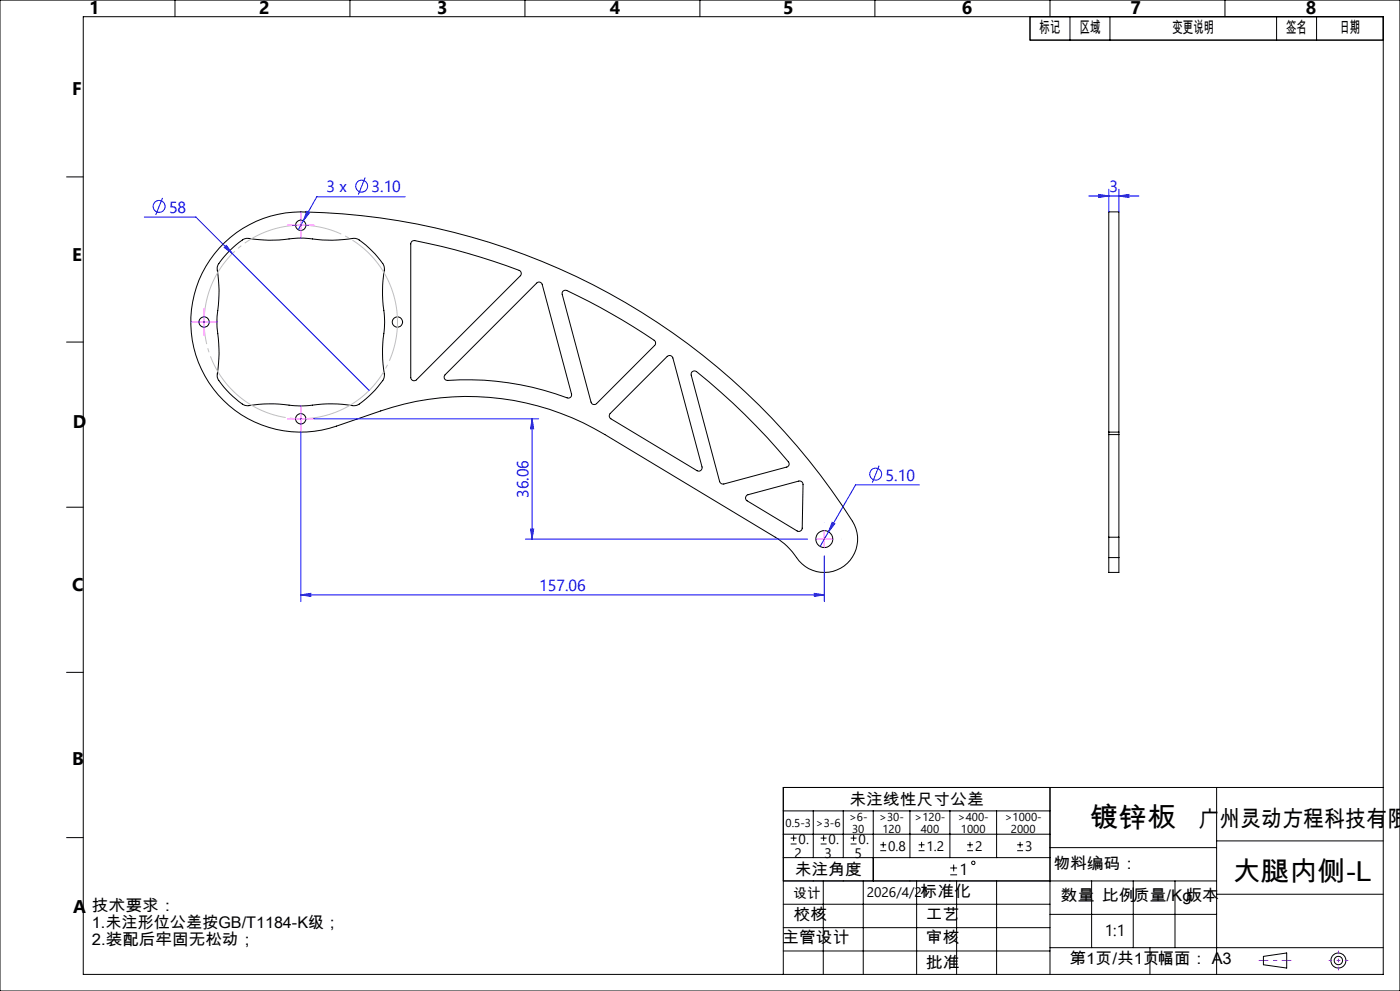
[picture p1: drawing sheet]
<svg xmlns="http://www.w3.org/2000/svg" width="420mm" height="297mm" viewBox="0 0 420 297" stroke-linecap="round" stroke-linejoin="round" font-family="sans-serif">
<g fill="none" stroke="#000" stroke-width=".3">
<path d="M0 0h420v297h-420zM25 5h390v287h-390zM52.5 0v5M105 0v5M157.5 0v5M210 0v5M262.5 0v5M309 5v7h106M315 0v5M321 5v7M333 5v7M367.5 0v5"/>
<path d="M383 5v7M395 5v7M20 53h5M67.4 72.7a32.9 32.9 0 0 1 24.3-9.2 199.7 199.7 0 0 1 164.6 93.8 10.1 10.1 0 0 1-4.6 13.3 10.1 10.1 0 0 1-13.4-4.4l-2.2-2.5-2.6-2.1-52-31.4a80.2 80.2 0 0 0-67.3-7l-13.2 4.5a33 33 0 0 1-39-14 33 33 0 0 1 5.4-41zM68.9 75.2l3.8-3.3 .7-.3 1-.2a49.4 49.4 0 0 0 15 0h2.6a47.1 47.1 0 0 0 14.5 0l.3 .1a23.4 23.4 0 0 1 8.5 8.4v.6a49 49 0 0 0 .1 15.1l-.1 2.7a48.4 48.4 0 0 0 0 14.5v.3a23.4 23.4 0 0 1-8.5 8.4l-.5 .1a49 49 0 0 0-15.2 0h-2.6a48.7 48.7 0 0 0-14.6 0l-.2-.1a23.1 23.1 0 0 1-8.5-8.4v-.5a47.7 47.7 0 0 0-.1-15.2v-2.6a53.2 53.2 0 0 0 .1-14.9 12.1 12.1 0 0 1 3.7-4.7zM123.6 72.3l.4-.2a167.3 167.3 0 0 1 32.1 9.2l.3 .7-.3 .7-31.2 31.1a1 1 0 0 1-1.1 .2 1 1 0 0 1-.6-.9v-40zM169 87.2l.8-.2a180.7 180.7 0 0 1 26.8 15.3l.1 .6-.3 .6-17.4 17.5a1 1 0 0 1-1.7-.5l-8.6-32.3v-.5zM20 102.5h5M133.5 112.3l27.5-27.5a.97 .97 0 0 1 1.7 .5l8.7 32.8a.97 .97 0 0 1-.2 1 .97 .97 0 0 1-1.1 .1 87.4 87.4 0 0 0-36.1-5.2l-.7-.6-.1-.5zM207.5 111.5l.6-.3h.6a178.7 178.7 0 0 1 28 27.6v.5l-.4 .6-19.2 5.2a1.05 1.05 0 0 1-1.2-.7l-8.5-32zM183.1 123.9l17.1-17.1a1.02 1.02 0 0 1 1.7 .5l8.7 32.6a1.02 1.02 0 0 1-.4 1.1 1.02 1.02 0 0 1-1.1 .1l-25.8-15.6a1.01 1.01 0 0 1-.2-1.6zM332.6 129.5v-66h3.1v66"/>
<path d="M332.6 129.5h3.1M332.6 130.2h3.1M332.6 129.5v31.5M335.7 129.5v31.5M20 152h5M223.9 148.6l.5-.3 15.2-4.1a1.01 1.01 0 0 1 1.3 1l-.2 13.1a1.02 1.02 0 0 1-1.6 .8l-14.9-9-.5-.7zM332.6 161v6.1M332.6 167.1v4.5h3.1v-4.5M332.6 161h3.1M332.6 167.1h3.1M335.7 161v6.1M20 201.5h5"/>
<path d="M315 236v56M365 236v56M415 236h-180v56M20 251h5M235 243h80M235 250h80M235 257h80M237.2 252.9h1.8M237.2 251.2h1.8M238.1 250.3v1.8M244 243v14M246.2 252.9h1.8"/>
<path d="M246.2 251.2h1.8M247.1 250.3v1.8M253 243v14M255.2 252.9h1.8M255.2 251.2h1.8M256.1 250.3v1.8M262 243v21M264.1 254.9h1.8M264.1 253.2h1.8M265 252.3v1.8M273 243v14M275.6 254.9h1.8"/>
<path d="M275.6 253.2h1.8M276.5 252.3v1.8M285 243v14M286.1 259.1v2.1M290.2 254.9h1.7M290.2 253.2h1.7M291 252.3v1.8M299 243v14M305.2 254.9h1.7M305.2 253.2h1.7M306 252.3v1.8M315 254h50"/>
<path d="M365 252h50M235 264h130M235 278h80M235 271h80M247 264v28M259 264v28M275 264v28M285.1 262.2h2M285.1 260.1h2M287 264v28M299 264v28M315 274h50"/>
<path d="M327.5 264v20M340 264v20M352.5 264v20M365 268h50M235 285h80M315 284h100M345 284v8M379 286.6l7-1v4.5l-7-1z"/>
<circle cx="90.2" cy="67.5" r="1.55"/>
<circle cx="61.2" cy="96.5" r="1.55"/>
<circle cx="119.2" cy="96.5" r="1.55"/>
<circle cx="90.2" cy="125.5" r="1.55"/>
<circle cx="247.3" cy="161.6" r="2.55"/>
<circle cx="292" cy="258.6" r=".52"/>
<circle cx="401.5" cy="287.9" r="1.24"/>
<circle cx="401.5" cy="287.9" r="2.25"/>
</g>
<g fill="none" stroke="#00f" stroke-width=".3">
<path d="M48.8 59.3l-2.1 5.1M109.5 53.2l-2 5.1M121.6 59h-26.6l-5.5 9.9M326.6 58.7h15.1M329.6 58.3l3 .4-3 .5zM332.6 56.7v6.8M335.7 58.7l3-.4v.9zM335.7 56.7v6.8M43.3 65h15.5l10.9 11M67.3 74.2l.6-.6 1.8 2.4zM69.7 76l41 41M92.1 63.3l.8 .5-1.9 2.4z"/>
<path d="M90.2 129.6v50.7M94.3 125.5h67.3M159.6 125.5l.5 3h-.9zM159.6 125.5v36.1M263.7 139.6l-2 5.1M159.2 158.6h.9l-.5 3zM248.6 159.3l-2.6 4.5M249.7 156.5l.7 .5-1.8 2.3zM275.8 145.3h-19.1l-8.1 14M90.2 178.3l3-.5v.9zM90.2 178.3h157.1M157.6 161.6h84.7"/>
<path d="M244.3 177.8l3 .5-3 .4zM247.3 166.6v13.7"/>
<circle cx="108.5" cy="55.8" r="1.78"/>
<circle cx="47.7" cy="61.9" r="1.8"/>
<circle cx="262.7" cy="142.1" r="1.8"/>
</g>
<path d="M118 88a29 29 0 0 0-48.6-11.7 29 29 0 0 0 13.3 48.2 29 29 0 0 0 35.7-35l-.4-1.5" fill="none" stroke="#c0c0c0" stroke-width=".3" stroke-dasharray="30.5 1.3 1.3 1.3" stroke-dashoffset="9.9" stroke-linecap="butt"/>
<g fill="none" stroke="#f0f" stroke-width=".3" stroke-dasharray="30.5 1.3 1.3 1.3" stroke-linecap="butt">
<path d="M87.7 67.5h-1.5M90.2 65v-1.6M90.2 70v1.5M92.7 67.5h1.6M58.7 96.5h-1.5M61.2 94v-1.6M61.2 99v1.5M63.7 96.5h1.6M87.7 125.5h-1.5M90.2 123v-1.6M90.2 128v1.5M92.7 125.5h1.6"/>
<path d="M247.3 156.6v-.1M252.3 161.6h.1"/>
</g>
<path d="M398.5 287.9h6M401.5 284.9v6" fill="none" stroke="#f0f" stroke-width=".3" stroke-dasharray="30.5 1.3 1.3 1.3" stroke-dashoffset="29.4" stroke-linecap="butt"/>
<path d="M377.5 287.9h10" fill="none" stroke="#f0f" stroke-width=".3" stroke-dasharray="30.5 1.3 1.3 1.3" stroke-dashoffset="27.4" stroke-linecap="butt"/>
<path d="M87.7 67.5h5M90.2 65v5M58.7 96.5h5M61.2 94v5M87.7 125.5h5M90.2 123v5M247.3 159.1v5M244.8 161.6h5" fill="none" stroke="#f0f" stroke-width=".3"/>
<g fill="#00f">
<path d="M67.3 74.2l.6-.6 1.8 2.4z"/>
<path d="M244.3 177.8l3 .5-3 .4zM90.2 178.3l3-.5v.9zM335.7 58.7l3-.4v.9zM329.6 58.3l3 .4-3 .5z"/>
<path d="M92.1 63.3l-1.1 2.9 1.9-2.4zM249.7 156.5l-1.1 2.8 1.8-2.3z"/>
<path d="M159.6 125.5l.5 3h-.9zM159.2 158.6h.9l-.5 3z"/>
</g>
<g font-size="8.2">
<text x="327" y="247.9">镀锌板</text>
<text x="369.7" y="264">大腿内侧-L</text>
</g>
<text font-size="6.9" x="359.5" y="247.8">广州灵动方程科技有限</text>
<g font-size="5.5">
<text x="26.7" y="4.3">1</text>
<text x="77.7" y="4.3">2</text>
<text x="131.2" y="4.3">3</text>
<text x="183" y="4.3">4</text>
<text x="235" y="4.3">5</text>
<text x="288.5" y="4.3">6</text>
<text x="339.2" y="4.3">7</text>
<text x="391.8" y="4.3">8</text>
<text x="21.7" y="28.5">F</text>
<text x="21.7" y="78.1">E</text>
<text x="21.8" y="128.2">D</text>
<text x="21.6" y="177.2">C</text>
<text x="21.7" y="229.3">B</text>
<text x="21.9" y="273.5">A</text>
</g>
<g font-size="4.8">
<text x="311.9" y="9.8">标记</text>
<text x="323.9" y="9.8">区域</text>
<text x="351.7" y="9.8">变更说明</text>
<text x="385.8" y="9.8">签名</text>
<text x="401.8" y="9.8">日期</text>
<text x="254.8" y="241.2">未注线性尺寸公差</text>
<text x="238.4" y="262.2">未注角度</text>
<text x="287.8" y="262.2">1</text>
<text x="316" y="260.5">物料编码：</text>
<text x="276.2" y="268.7">标准化</text>
<text x="27.6" y="273.2">技术要求：</text>
<text x="238.1" y="275.8">校核</text>
<text x="277.8" y="275.8">工艺</text>
<text x="318.3" y="270.1">数量</text>
<text x="330.6" y="270.1">比例质量/Kg版本</text>
<text x="27.6" y="278.2">1.未注形位公差按GB/T1184-K级；</text>
<text x="331.4" y="280.4">1:1</text>
<text x="27.6" y="283.2">2.装配后牢固无松动；</text>
<text x="234.7" y="282.7">主管设计</text>
<text x="277.8" y="282.7">审核</text>
<text x="277.8" y="290">批准</text>
<text x="320.8" y="289">第1页/共1页幅面： A3</text>
</g>
<g font-size="4.8" fill="#00f">
<text x="98" y="57.7">3 x</text>
<text x="111.5" y="57.7">3.10</text>
<text x="332.9" y="57.6">3</text>
<text x="50.7" y="63.8">58</text>
<text x="158.6" y="149.2" transform="rotate(-90 158.6 149.2)">36.06</text>
<text x="265.7" y="144">5.10</text>
<text x="161.8" y="177.2">157.06</text>
</g>
<g font-size="4.1">
<text x="238.4" y="257">2</text>
<text x="239.6" y="253">0.</text>
<text x="247.4" y="257">3</text>
<text x="248.6" y="253">0.</text>
<text x="256.4" y="257">5</text>
<text x="257.6" y="253">0.</text>
<text x="266.5" y="255">0.8</text>
<text x="278" y="255">1.2</text>
<text x="292.5" y="255">2</text>
<text x="307.5" y="255">3</text>
<text x="238.1" y="269.2">设计</text>
<text x="260" y="268.8">2026/4/21</text>
</g>
<g font-size="3.4">
<text x="235.7" y="247.7">0.5-3</text>
<text x="244.8" y="247.7">&gt;3-6</text>
<text x="254.7" y="246.1">&gt;6-</text>
<text x="255.6" y="249.6">30</text>
<text x="263.8" y="246.1">&gt;30-</text>
<text x="264.7" y="249.6">120</text>
<text x="274.4" y="246.1">&gt;120-</text>
<text x="276.2" y="249.6">400</text>
<text x="287.4" y="246.1">&gt;400-</text>
<text x="288.3" y="249.6">1000</text>
<text x="301.4" y="246.1">&gt;1000-</text>
<text x="303.3" y="249.6">2000</text>
</g>
</svg>
